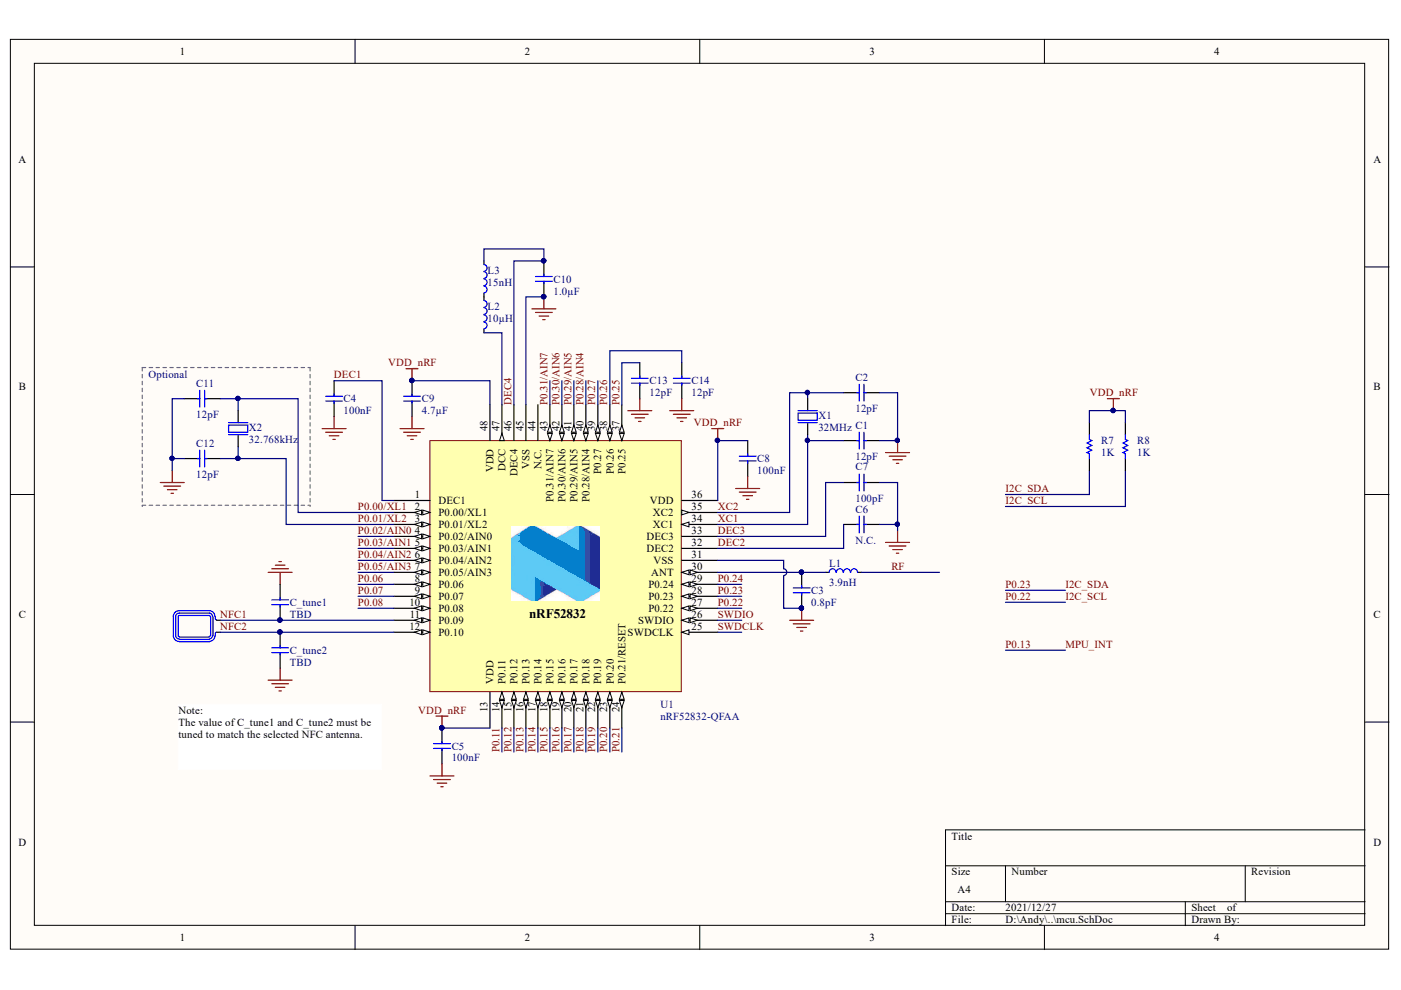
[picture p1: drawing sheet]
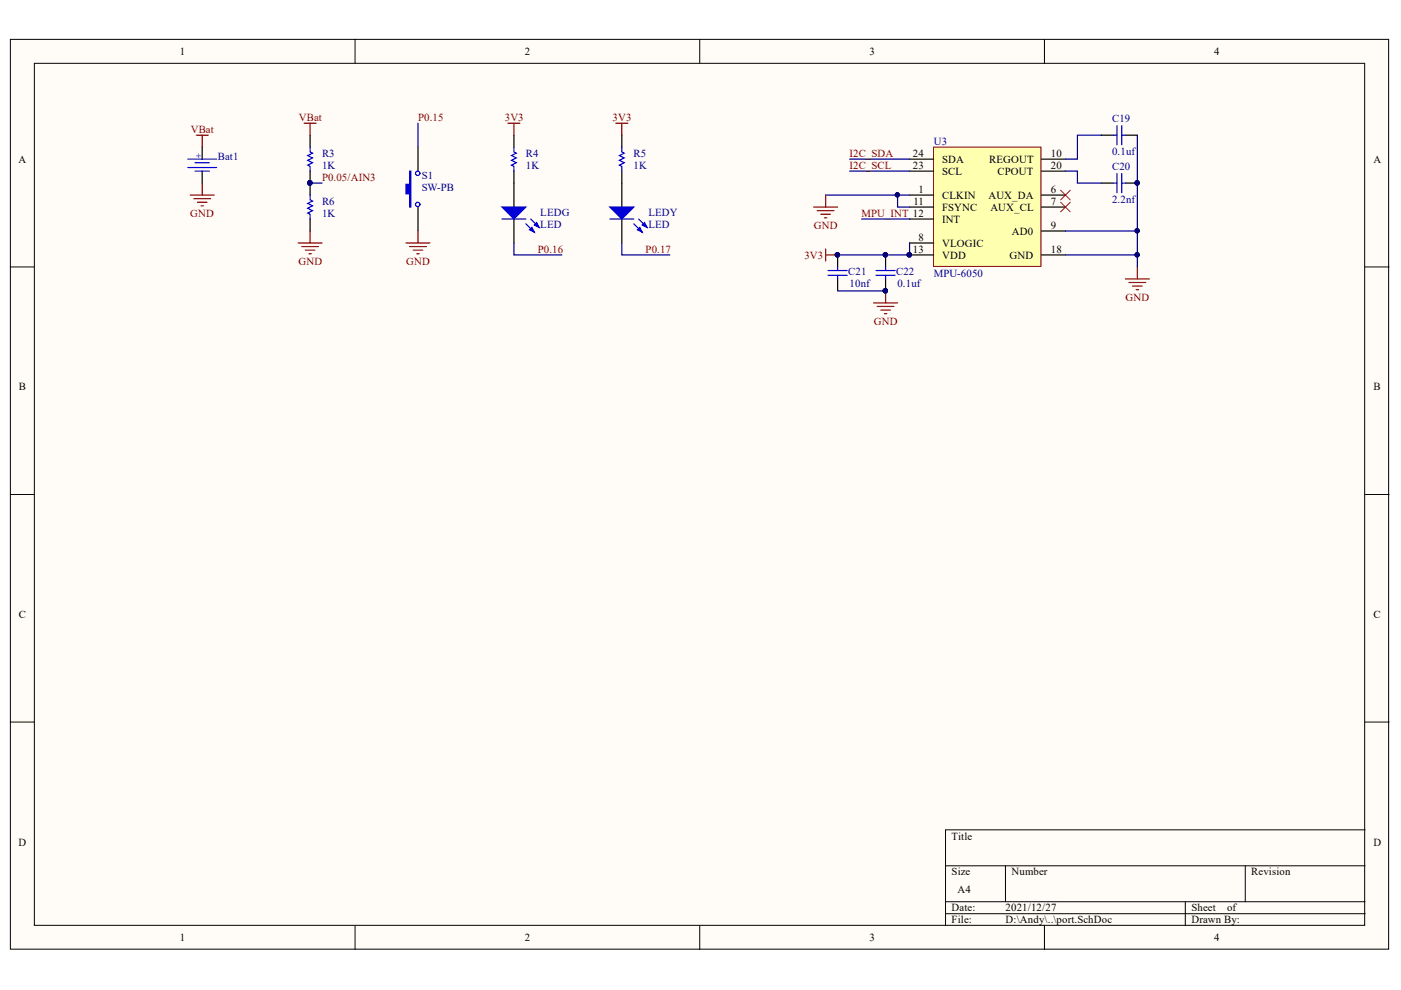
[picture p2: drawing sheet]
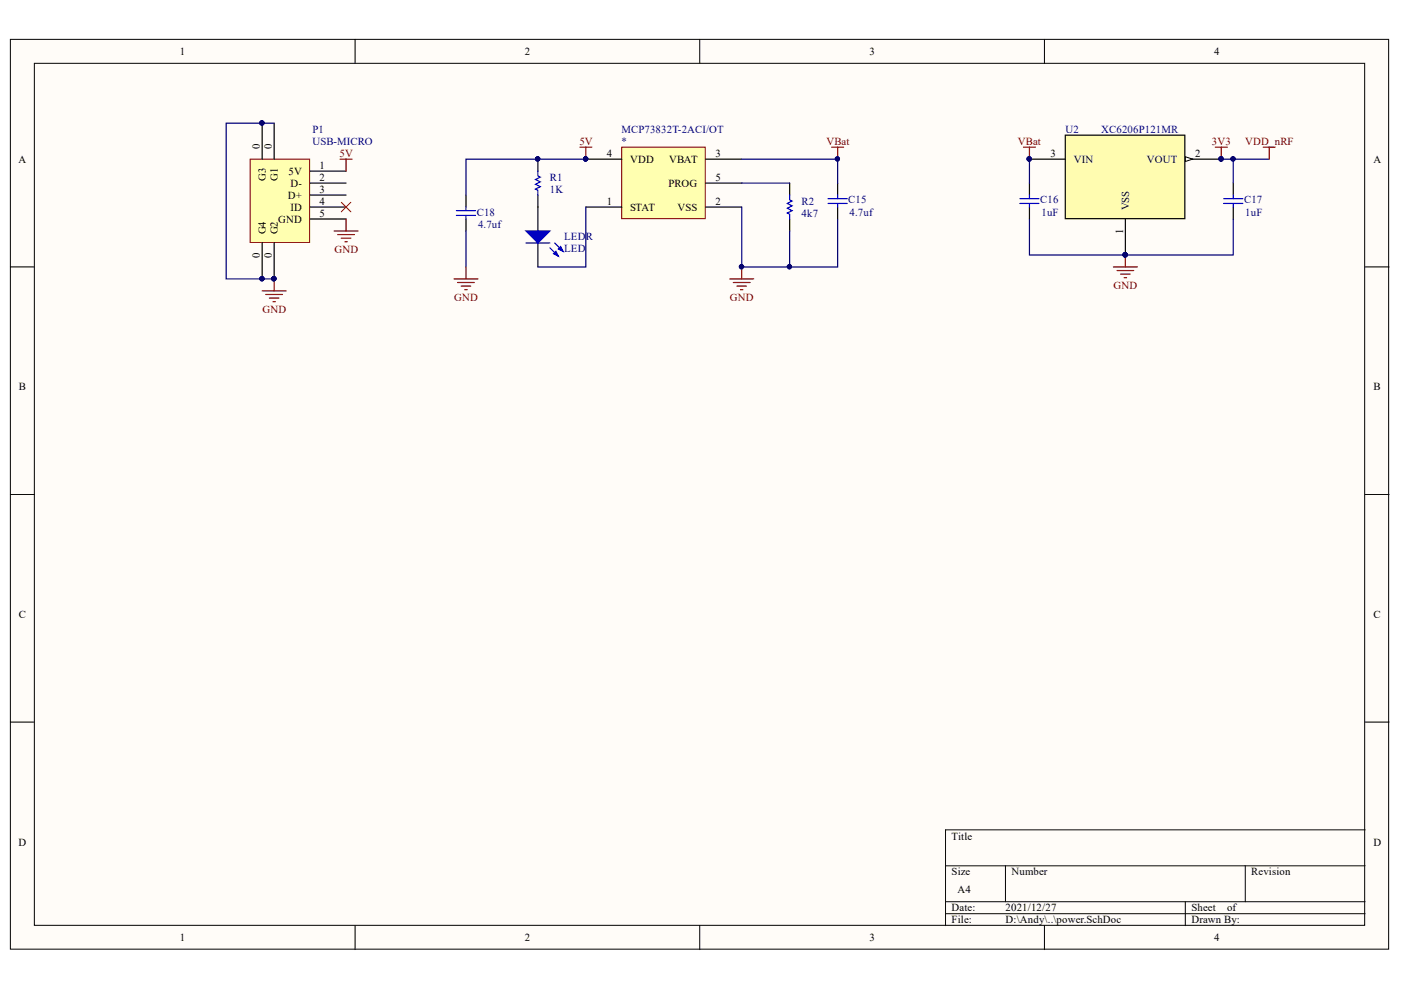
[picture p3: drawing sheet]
# Altium project motion_sensor.PrjPcb
3 sheets, 48 parts. Net scope: global (net labels, ports and power ports of the same name join across sheets).
Board files: motion_sensor.PcbDoc, PCB1.PcbDoc
Sheets:
  mcu.SchDoc
  power.SchDoc
  port.SchDoc

## Sheet mcu.SchDoc
size A4

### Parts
A1  NFC Antenna  [TP_2x1mm_TH]  (value not drawn)  (no BOM)
C1  12pF  [CAPC1005X04L]
C2  12pF  [CAPC1005X04L]
C3  0.8pF  [CAPC1005X04L]
C4  100nF  [CAPC1005X04L]
C5  100nF  [CAPC1005X04L]
C6  N.C.  [CAPC1005X04L]
C7  100pF  [CAPC1005X04L]
C8  100nF  [CAPC1005X04L]
C9  4.7µF  [CAPC1608X06L]
C10  1.0µF  [CAPC1608X06L]
C11  12pF  [CAPC1005X04L]
C12  12pF  [CAPC1005X04L]
C13  12pF  [CAPC1005X04L]
C14  12pF  [CAPC1005X04L]
C_tune1  TBD  [CAPC1005X04L]
C_tune2  TBD  [CAPC1005X04L]
L1  3.9nH  [INDC1005X04L]
L2  10µH  [INDC1608X06L]
L3  15nH  [INDC1005X04L]
R7  value 1K  [R0603-M]  (hidden comment: Resistors SMD)
R8  value 1K  [R0603-M]  (hidden comment: Resistors SMD)
U1  nRF52832-QFAA  [QFN40P600X600X90-48N]
X1  32MHz  [BT-XTAL_2016]
X2  32.768kHz  [XTAL_3215]

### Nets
GND: C1.2 C2.2 C3.1 C4.2 C5.2 C6.1 C7.2 C8.2 C9.2 C10.1 C11.2 C12.2 C13.2 C14.2 C_tune1.2 C_tune2.1 U1.31(VSS) U1.45(VSS) U1.49(GND) X1.2(GND) X1.4(GND)
VDD_nRF: C5.1 C8.1 C9.1 R7.2 R8.2 U1.13(VDD) U1.36(VDD) U1.48(VDD)  [project net 3V3]
DEC1: C4.1 U1.1(DEC1)
DEC2: C6.2 U1.32(DEC2)
DEC3: C7.1 U1.33(DEC3)
DEC4: C10.2 L3.1 U1.46(DEC4)
I2C_SCL: R8.1 U1.27(P0.22)  [also labelled P0.22]
I2C_SDA: R7.1 U1.28(P0.23)  [also labelled P0.23]
MPU_INT: U1.16(P0.13)  [also labelled P0.13]
NFC1: A1.2 C_tune1.1 U1.11(P0.09)
NFC2: A1.1 C_tune2.2 U1.12(P0.10)
P0.00/XL1: C11.1 U1.2(P0.00/XL1) X2.1(inp)
P0.01/XL2: C12.1 U1.3(P0.01/XL2) X2.2(out)
P0.02/AIN0: U1.4(P0.02/AIN0)
P0.03/AIN1: U1.5(P0.03/AIN1)
P0.04/AIN2: U1.6(P0.04/AIN2)
P0.05/AIN3: U1.7(P0.05/AIN3)
P0.06: U1.8(P0.06)
P0.07: U1.9(P0.07)
P0.08: U1.10(P0.08)
P0.11: U1.14(P0.11)
P0.12: U1.15(P0.12)
P0.14: U1.17(P0.14)
P0.15: U1.18(P0.15)
P0.16: U1.19(P0.16)
P0.17: U1.20(P0.17)
P0.18: U1.21(P0.18)
P0.19: U1.22(P0.19)
P0.20: U1.23(P0.20)
P0.21: U1.24(P0.21/RESET)
P0.24: U1.29(P0.24)
P0.25: C13.1 U1.37(P0.25)
P0.26: C14.1 U1.38(P0.26)
P0.27: U1.39(P0.27)
P0.28/AIN4: U1.40(P0.28/AIN4)
P0.29/AIN5: U1.41(P0.29/AIN5)
P0.30/AIN6: U1.42(P0.30/AIN6)
P0.31/AIN7: U1.43(P0.31/AIN7)
RF: L1.2
SWDCLK: U1.25(SWDCLK)
SWDIO: U1.26(SWDIO)
XC1: C1.1 U1.34(XC1) X1.1(inp)
XC2: C2.1 U1.35(XC2) X1.3(out)
NetC3_2: C3.2 L1.1 U1.30(ANT)
NetL2_1: L2.1 L3.2
NetL2_2: L2.2 U1.47(DCC)

Not connected (* = marked no-connect by the designer): U1 44(N.C.)

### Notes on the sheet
- (near C11) Optional
- Note:
  The value of C_tune1 and C_tune2 must be tuned to match the selected NFC antenna.

## Sheet power.SchDoc
size A4

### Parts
*  MCP73832T-2ACI/OT  [SOT-23-OT5_M]
C15  value 4.7uf  [C0603]  (hidden comment: Cap Semi)
C16  value 1uF  [C0603]  (hidden comment: Cap Semi)
C17  value 1uF  [C0603]  (hidden comment: Cap Semi)
C18  value 4.7uf  [C0603]  (hidden comment: Cap Semi)
LEDR  LED  [0603]
P1  USB-MICRO  [USB-MICRO]
R1  value 1K  [R0603-M]  (hidden comment: Resistors SMD)
R2  value 4k7  [R0603-M]  (hidden comment: Resistors SMD)
U2  XC6206P121MR  [SOT-23]

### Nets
3V3: C17.2 U2.2(VOUT)  [also labelled VDD_nRF]
5V: *.4(VDD) C18.2 P1.1(5V) R1.2
GND: *.2(VSS) C15.1 C16.1 C17.1 C18.1 P1.0(G1) P1.5(GND) R2.1 U2.1(VSS)
VBat: *.3(VBAT) C15.2 C16.2 U2.3(VIN)
Net*_1: *.1(STAT) LEDR.2(K)
Net*_5: *.5(PROG) R2.2
NetLEDR_1: LEDR.1(A) R1.1

Not connected (* = marked no-connect by the designer): P1 2(D-) 3(D+) 4(ID)*

## Sheet port.SchDoc
size A4

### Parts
Bat1  Bat Holder CR2032  [HDR1X2]  (value not drawn)
C19  value 0.1uf  [C0603]  (hidden comment: Cap Semi)
C20  value 2.2nf  [C0603]  (hidden comment: Cap Semi)
C21  value 10nf  [C0603]  (hidden comment: Cap Semi)
C22  value 0.1uf  [C0603]  (hidden comment: Cap Semi)
LEDG  LED  [0603]
LEDY  LED  [0603]
R3  value 1K  [R0603-M]  (hidden comment: Resistors SMD)
R4  value 1K  [R0603-M]  (hidden comment: Resistors SMD)
R5  value 1K  [R0603-M]  (hidden comment: Resistors SMD)
R6  value 1K  [R0603-M]  (hidden comment: Resistors SMD)
S1  SW-PB  [SWITCH_SMD_4x3_DHT-1185]
U3  MPU-6050  [MPU-6050]

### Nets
3V3: C21.2 C22.2 R4.2 R5.2 U3.8(VLOGIC) U3.13(VDD)
GND: Bat1.2 C19.1 C20.1 C21.1 C22.1 R6.1 S1.1 U3.1(CLKIN) U3.9(AD0) U3.11(FSYNC) U3.18(GND)
VBat: Bat1.1 R3.2
I2C_SCL: U3.23(SCL)
I2C_SDA: U3.24(SDA)
MPU_INT: U3.12(INT)
P0.05/AIN3: R3.1 R6.2
P0.15: S1.2
P0.16: LEDG.2(K)
P0.17: LEDY.2(K)
NetC19_2: C19.2 U3.10(REGOUT)
NetC20_2: C20.2 U3.20(CPOUT)
NetLEDG_1: LEDG.1(A) R4.1
NetLEDY_1: LEDY.1(A) R5.1

Not connected (* = marked no-connect by the designer): U3 6(AUX_DA)* 7(AUX_CL)*

## Nets that join several sheets
3V3: mcu (8 pins), power (C17.2 U2.2), port (6 pins)
GND: mcu (21 pins), power (9 pins), port (11 pins)
VBat: power (*.3 C15.2 C16.2 U2.3), port (Bat1.1 R3.2)
I2C_SCL: mcu (R8.1 U1.27), port (U3.23)
I2C_SDA: mcu (R7.1 U1.28), port (U3.24)
MPU_INT: mcu (U1.16), port (U3.12)
P0.05/AIN3: mcu (U1.7), port (R3.1 R6.2)
P0.15: mcu (U1.18), port (S1.2)
P0.16: mcu (U1.19), port (LEDG.2)
P0.17: mcu (U1.20), port (LEDY.2)
